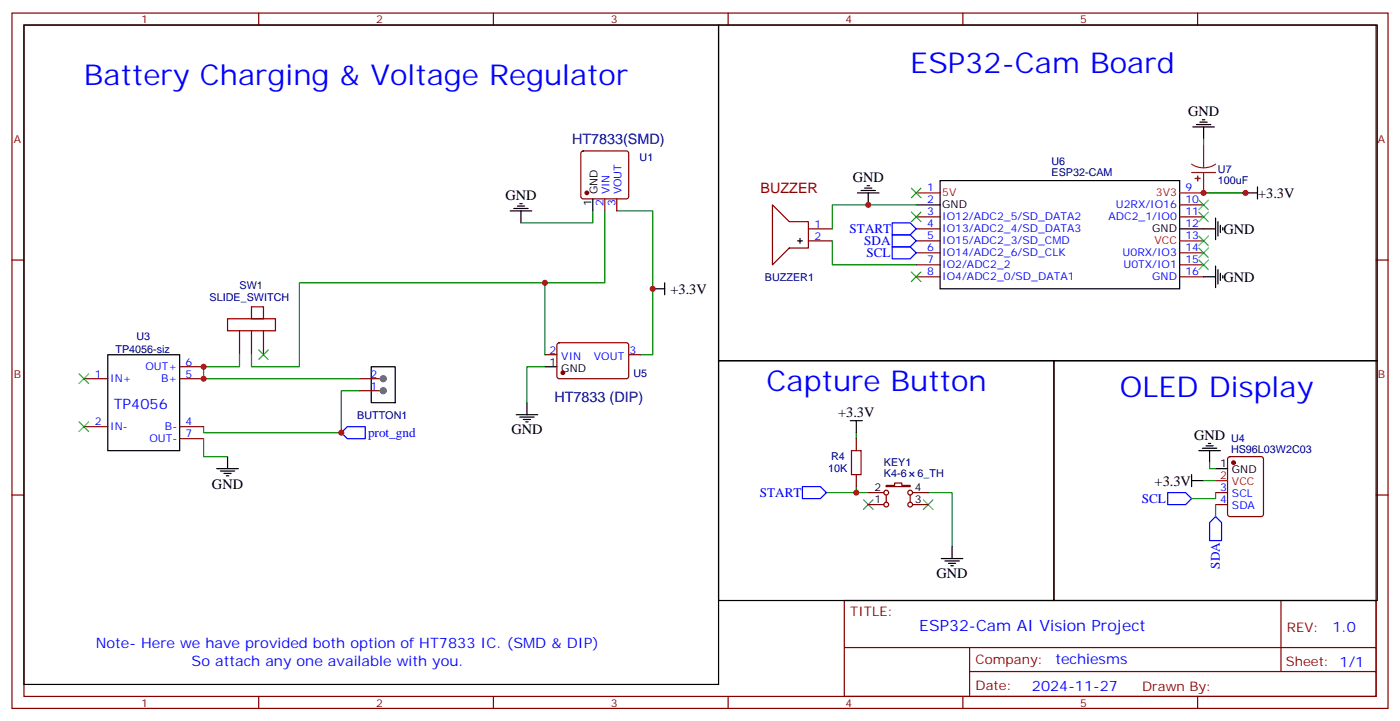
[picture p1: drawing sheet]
<svg xmlns="http://www.w3.org/2000/svg" width="412mm" height="212mm" viewBox="0 0 412 212" stroke-linecap="round" stroke-linejoin="round" font-family="sans-serif">
<g fill="none" stroke="#870000" stroke-width=".35">
<path d="M3.5 3.8h405.4v204.7h-405.4zM7.1 7.4h398.2v197.5h-398.2zM76.2 3.8v3.6M145.3 3.8v3.6M214.5 3.8v3.6M283.6 3.8v3.6M352.8 3.8v3.6M171.3 44.6l.5-.2h12.7l.5 .2 .2 .5v12.7l-.2 .5-.5 .2h-12.7l-.5-.2-.2-.5v-12.7zM178.2 58.5v3.6M181.7 58.5v3.6M3.5 76.5h3.6M227.5 60.3l5 4.9h5.6v7.8h-5.6l-5 4.9z"/>
<path d="M238.1 67.3h7.1M238.1 70.9h7.1M269.9 67.3h7M269.9 70.9h7M269.9 63.8h7M269.9 74.4h7M269.9 77.9h7M347.5 63.8h7M347.5 74.4h7M347.5 77.9h7M347.5 60.3h7M405.3 76.5h3.6"/>
<path d="M67 93.8h14.1v3.5h-14.1zM70.6 97.3v7.1M74.1 90.3h3.5v3.5h-3.5zM74.1 97.3v7.1M77.6 97.3v7.1M269.9 81.5h7M347.5 81.5h7M24.7 111.4h7M52.9 111.4h7.1M52.9 107.9h7.1M105.8 115h7.1M105.8 111.4h7.1"/>
<path d="M160.5 104.4h3.5M164.3 101.1l.4-.2h20.1l.4 .7-.1 9.4-.6 .4h-20l-.5-.7v-9.1zM185.2 104.4h3.5M24.7 125.6h7M52.9 125.6h7.1M52.9 129.1h7.1M252.2 129.1v3.5M252.2 139.7v3.5M361.8 134.6l.5-.2h9.2l.6 .4 .1 16.5-.5 .7h-9.4l-.6-.5-.1-16.4zM3.5 145.7h3.6M255.8 148.5h4.5M255.8 145h4.5"/>
<path d="M261.1 142.8h2.4v-.7h2.1v.7h2.5v.4h-7zM261.1 145.7v2.1M268.1 145.7v2.1M268.8 148.5h4.6M268.8 145h4.6M358.1 148.5h3.5M358.1 145h3.5M405.3 145.7h3.6M248.7 176.7h156.6v28.2h-156.6zM377.3 176.7v20.9M248.7 190.6h156.5M285.6 197.6h119.6"/>
<path d="M285.6 190.6v14.1M76.2 204.9v3.6M145.3 204.9v3.6M214.5 204.9v3.6M283.6 204.9v3.6M352.8 204.9v3.6"/>
<circle cx="261.1" cy="148.5" r=".71"/>
<circle cx="261.1" cy="145" r=".71"/>
<circle cx="268.1" cy="148.5" r=".71"/>
<circle cx="268.1" cy="145" r=".71"/>
</g>
<g fill="none" stroke="#008700" stroke-width=".35">
<path d="M354.5 56.8h12.4M354.5 40.9v1.8M174.6 62.1v3.5h-21.1M178.2 62.1v21.1h-17.7M181.7 62.1h10.6v42.3h-3.6M245.2 70.9v7h24.7M269.9 60.3h-24.7v7M70.6 104.4v3.5h-10.6v3.5h45.8M74.1 104.4v3.5h14.1v-24.7h72.3v21.2M105.8 115h-5.3v12.3h-40.5v-1.7M160.5 107.9h-5.3v10.6M60 129.1v5.3h7"/>
<path d="M252.2 127.3v1.8M356.3 136.1v1.8h1.8M243.4 145h8.8M252.2 143.2v1.8h3.6M273.4 145h7.1v15.8M354.5 141.4h3.6M358.1 145v1.7h-7.1M358.1 148.5v3.5"/>
</g>
<g fill="none" stroke="#000" stroke-width=".35">
<path d="M7.1 7.4h204.6v194h-204.6zM211.7 7.4h194v98.8h-194zM351.4 37.4h6.3M352.4 36.7h4.3M353.5 35.9h2.1M354.2 35.2h.7M354.5 37.4v3.5M153.1 59.9h.7M174.6 58.5v3.6M252.6 56.8h6.3M253.6 56.1h4.3M254.7 55.4h2.1"/>
<path d="M255.4 54.6h.7M255.8 56.8v3.5M276.9 53.1h70.6v31.9h-70.6zM366.9 56.8h3.5M370.4 55v3.5M150.3 62.1h6.3M151.3 61.3h4.3M152.4 60.6h2.1M153.5 62.1v3.5M234.9 70.9h1.5M235.7 70.2v1.4M269.9 60.3h7"/>
<path d="M347.5 67.3h10.6M358.1 64.2v6.3M358.1 78.3v6.3M358.8 65.2v4.3M358.8 79.3v4.3M359.5 66.3v2.1M360.2 67v.7M192.3 85h3.5M195.8 83.2v3.5M354.5 81.5h3.6M359.5 80.4v2.1M360.2 81.1v.7"/>
<path d="M31.7 104.4h21.2v28.2h-21.2zM109.4 107.9h7v10.6h-7zM155.2 118.5v3.5M160.5 107.9h3.5M211.7 106.2h98.7v70.5h-98.7zM310.4 106.2h95.3v70.5h-95.3zM63.9 137.9h6.3M64.9 138.6h4.2M66 139.3h2.1M67 134.4v3.5M152 122h6.4M153.1 122.7h4.2"/>
<path d="M154.2 123.4h2.1M154.9 124.1h.7M250.5 123.8h3.5M252.2 123.8v3.5M351 139.7v3.5M353.1 132.6h6.4M354.2 131.9h4.2M355.2 131.2h2.2M356 130.5h.7M356.3 132.6v3.5M358.1 137.9h3.5M66.7 140h.7"/>
<path d="M351 141.4h3.5M277.3 164.4h6.3M278.3 165.1h4.3M279.4 165.8h2.1M280.1 166.5h.7M280.5 160.8v3.6"/>
</g>
<g fill="none" stroke="#3c3" stroke-width=".35">
<path d="M268.5 55.4l2.8 2.8M271.3 55.4l-2.8 2.8M353.1 58.9l2.9 2.8M356 58.9l-2.9 2.8M268.5 62.4l2.8 2.8M271.3 62.4l-2.8 2.8M353.1 62.4l2.9 2.8M353.1 69.5l2.9 2.8M353.1 73l2.9 2.8M353.1 76.5l2.9 2.8M356 62.4l-2.9 2.8M356 69.5l-2.9 2.8"/>
<path d="M356 73l-2.9 2.8M356 76.5l-2.9 2.8M268.5 80l2.8 2.9M271.3 80l-2.8 2.9M23.3 110l2.8 2.9M26.1 110l-2.8 2.9M76.2 103l2.8 2.8M79 103l-2.8 2.8M23.3 124.1l2.8 2.9M26.1 124.1l-2.8 2.9M254.4 147.1l2.8 2.8M257.2 147.1l-2.8 2.8"/>
<path d="M272 147.1l2.8 2.8M274.8 147.1l-2.8 2.8"/>
</g>
<path d="M262.8 72.6h5.3l1.8 1.8-1.8 1.8h-5.3zM262.8 69.1h5.3l1.8 1.8-1.8 1.7h-5.3zM262.8 65.6h5.3l1.8 1.7-1.8 1.8h-5.3zM100.5 127.3l1.8-1.7h5.3v3.5h-5.3zM236.4 143.2h5.3l1.7 1.8-1.7 1.7h-5.3zM344 145h5.2l1.8 1.7-1.8 1.8h-5.2zM358.1 152l1.7 1.8v5.3h-3.5v-5.3z" fill="none" stroke="#00f" stroke-width=".35"/>
<g fill="#666" stroke="#666" stroke-width=".35">
<circle cx="112.9" cy="111.4" r=".88"/>
<circle cx="112.9" cy="115" r=".88"/>
</g>
<path d="M250.8 132.6h2.8v7.1h-2.8z" fill="none" stroke="#a10000" stroke-width=".35"/>
<g fill="#870000" stroke="#870000" stroke-width=".35">
<circle cx="165.8" cy="109.7" r=".53"/>
<circle cx="363.4" cy="136.1" r=".53"/>
<circle cx="172.9" cy="56.8" r=".53"/>
</g>
<path d="M269.9 56.8h7M347.5 56.8h7M347.5 70.9h7M358.1 141.4h3.5" fill="none" stroke="#f00" stroke-width=".35"/>
<path d="M351 48.3l1.7 .8 1.8 .3M351 50.8h7.1M354.5 42.7v6.7M354.5 50.8v6M358.1 48.3l-1.7 .8-1.9 .3" fill="none" stroke="#8c2424" stroke-width=".35"/>
<g fill="#8c2424" stroke="#8c2424" stroke-width=".35">
<path d="M352.1 52.5h1.4z"/>
<path d="M352.8 51.8v1.4z"/>
</g>
<g fill="#c00">
<circle cx="60" cy="107.9" r=".88"/>
<circle cx="60" cy="111.4" r=".88"/>
<circle cx="354.5" cy="56.8" r=".88"/>
<circle cx="366.9" cy="56.8" r=".88"/>
<circle cx="255.8" cy="60.3" r=".88"/>
<circle cx="160.5" cy="83.2" r=".88"/>
<circle cx="100.5" cy="127.3" r=".88"/>
<circle cx="252.2" cy="145" r=".88"/>
<circle cx="192.3" cy="85" r=".88"/>
</g>
<g font-size="8.5" fill="#00f">
<text x="268.1" y="21.5">ESP32-Cam Board</text>
<text x="24.7" y="25">Battery Charging &amp; Voltage Regulator</text>
<text x="225.8" y="115">Capture Button</text>
<text x="329.8" y="116.7">OLED Display</text>
</g>
<text font-size="4.6" fill="#00f" x="270.8" y="185.7">ESP32-Cam AI Vision Project</text>
<g font-size="4.2">
<text x="350" y="34.1">GND</text>
<text x="251.2" y="53.6">GND</text>
<text x="148.9" y="58.8">GND</text>
<text x="370.6" y="58.2">+3.3V</text>
<text x="360.4" y="68.8">GND</text>
<text x="360.4" y="82.9">GND</text>
<text x="197.5" y="86.4">+3.3V</text>
<text x="246.9" y="122.7">+3.3V</text>
<text x="150.6" y="127.7">GND</text>
<text x="351.7" y="129.4">GND</text>
<text x="62.4" y="144">GND</text>
<text x="340.1" y="142.9">+3.3V</text>
<text x="275.9" y="170">GND</text>
</g>
<g font-size="4.2" fill="#000080">
<text x="168.5" y="42.4">HT7833(SMD)</text>
<text x="163.3" y="118.2">HT7833 (DIP)</text>
</g>
<text font-size="4.2" fill="#900" x="224" y="56.8">BUZZER</text>
<g font-size="4.2" fill="#00f">
<text x="33.5" y="120.3">TP4056</text>
<text x="392.5" y="186">1.0</text>
<text x="28.2" y="190.8">Note- Here we have provided both option of HT7833 IC. (SMD &amp; DIP)</text>
<text x="56.4" y="196.1">So attach any one available with you.</text>
<text x="310.9" y="195.5">techiesms</text>
<text x="304" y="203.3">2024-11-27</text>
</g>
<g font-size="3.9" fill="#00f">
<text x="250.3" y="68.7">START</text>
<text x="254.6" y="72.1">SDA</text>
<text x="255.2" y="75.7">SCL</text>
<text x="108.4" y="128.6">prot_gnd</text>
<text x="223.8" y="146.3">START</text>
<text x="336.4" y="148">SCL</text>
<text x="359.3" y="167.3" transform="rotate(-90 359.3 167.3)">SDA</text>
</g>
<g font-size="3.9" fill="#800">
<text x="250.5" y="181.3">TITLE:</text>
<text x="379.1" y="186">REV:</text>
<text x="287.4" y="195.5">Company:</text>
<text x="378.7" y="196.1">Sheet: 1/1</text>
<text x="287.4" y="203.2">Date:</text>
<text x="336.4" y="203.3">Drawn By:</text>
</g>
<g font-size="3.2" fill="#800">
<text x="41.6" y="6.8">1</text>
<text x="110.8" y="6.8">2</text>
<text x="179.9" y="6.8">3</text>
<text x="249.1" y="6.8">4</text>
<text x="318.2" y="6.8">5</text>
<text x="4.1" y="41.9">A</text>
<text x="405.9" y="41.9">A</text>
<text x="4.1" y="111.1">B</text>
<text x="405.9" y="111.1">B</text>
<text x="41.6" y="207.9">1</text>
<text x="110.8" y="207.9">2</text>
<text x="179.9" y="207.9">3</text>
<text x="249.1" y="207.9">4</text>
<text x="318.2" y="207.9">5</text>
</g>
<g font-size="3.2" fill="#000080">
<text x="188.4" y="47.4">U1</text>
<text x="309.8" y="51.9">ESP32-CAM</text>
<text x="309.8" y="48.6">U6</text>
<text x="358.8" y="50.8">U7</text>
<text x="358.8" y="54">100uF</text>
<text x="225.3" y="82.6">BUZZER1</text>
<text x="61.7" y="88.5">SLIDE_SWITCH</text>
<text x="70.6" y="85">SW1</text>
<text x="40.2" y="100.1">U3</text>
<text x="34" y="103.8">TP4056-siz</text>
<text x="186.6" y="110.9">U5</text>
<text x="105.2" y="123.2">BUTTON1</text>
<text x="362.6" y="130.2">U4</text>
<text x="244.8" y="135.5">R4</text>
<text x="260.4" y="137.2">KEY1</text>
<text x="362.6" y="133.3">HS96L03W2C03</text>
<text x="244" y="139">10K</text>
<text x="260.4" y="140.4">K4-6</text>
<text x="270.3" y="140.4">6_TH</text>
</g>
<g font-size="3.2">
<text x="176" y="57.2" transform="rotate(-90 176 57.2)">GND</text>
<text x="174.3" y="60.7" transform="rotate(-90 174.3 60.7)">1</text>
<text x="277.6" y="61.3">GND</text>
<text x="339.4" y="68.3">GND</text>
<text x="161.9" y="107.6">1</text>
<text x="165.3" y="109.3">GND</text>
<text x="359.4" y="137.5">1</text>
<text x="362.9" y="139.3">GND</text>
<text x="257.6" y="148.1">1</text>
<text x="257.6" y="144.6">2</text>
<text x="269.5" y="148.1">3</text>
<text x="269.5" y="144.6">4</text>
</g>
<g font-size="3.2" fill="#00f">
<text x="179.6" y="57.2" transform="rotate(-90 179.6 57.2)">VIN</text>
<text x="183.1" y="57.2" transform="rotate(-90 183.1 57.2)">VOUT</text>
<text x="273.1" y="56.3">1</text>
<text x="273.1" y="59.8">2</text>
<text x="349.2" y="56.3">9</text>
<text x="349.2" y="59.8">10</text>
<text x="177.8" y="60.7" transform="rotate(-90 177.8 60.7)">2</text>
<text x="181.3" y="60.7" transform="rotate(-90 181.3 60.7)">3</text>
<text x="273.1" y="63.4">3</text>
<text x="277.6" y="64.8">IO12/ADC2_5/SD_DATA2</text>
<text x="326.5" y="64.8">ADC2_1/IO0</text>
<text x="328.7" y="61.3">U2RX/IO16</text>
<text x="349.2" y="63.4">11</text>
<text x="239.9" y="67">1</text>
<text x="239.9" y="70.5">2</text>
<text x="273.1" y="66.9">4</text>
<text x="273.1" y="70.4">5</text>
<text x="277.6" y="68.3">IO13/ADC2_4/SD_DATA3</text>
<text x="277.6" y="71.8">IO15/ADC2_3/SD_CMD</text>
<text x="349.2" y="66.9">12</text>
<text x="349.2" y="70.4">13</text>
<text x="273.1" y="74">6</text>
<text x="273.1" y="77.5">7</text>
<text x="277.6" y="75.4">IO14/ADC2_6/SD_CLK</text>
<text x="330.7" y="75.4">U0RX/IO3</text>
<text x="349.2" y="74">14</text>
<text x="349.2" y="77.5">15</text>
<text x="273.1" y="81">8</text>
<text x="277.6" y="78.9">IO2/ADC2_2</text>
<text x="277.6" y="82.4">IO4/ADC2_0/SD_DATA1</text>
<text x="330.9" y="78.9">U0TX/IO1</text>
<text x="339.4" y="82.4">GND</text>
<text x="349.2" y="81">16</text>
<text x="54.7" y="107.6">6</text>
<text x="161.9" y="104">2</text>
<text x="165.3" y="105.8">VIN</text>
<text x="175" y="105.8">VOUT</text>
<text x="185.4" y="104">3</text>
<text x="28" y="111.1">1</text>
<text x="32.5" y="112.5">IN+</text>
<text x="42.8" y="109">OUT+</text>
<text x="47.4" y="112.5">B+</text>
<text x="54.7" y="111.1">5</text>
<text x="109.1" y="111.1">2</text>
<text x="109.1" y="114.6">1</text>
<text x="28" y="125.2">2</text>
<text x="54.7" y="125.2">4</text>
<text x="32.5" y="126.6">IN-</text>
<text x="44" y="130.1">OUT-</text>
<text x="48.6" y="126.6">B-</text>
<text x="54.7" y="128.7">7</text>
<text x="359.4" y="144.6">3</text>
<text x="359.4" y="148.1">4</text>
<text x="362.9" y="146.4">SCL</text>
<text x="362.9" y="149.9">SDA</text>
</g>
<g font-size="3.2" fill="#f00">
<text x="277.6" y="57.7">5V</text>
<text x="340.5" y="57.7">3V3</text>
<text x="340.1" y="71.8">VCC</text>
<text x="359.4" y="141.1">2</text>
<text x="362.9" y="142.8">VCC</text>
</g>
</svg>
